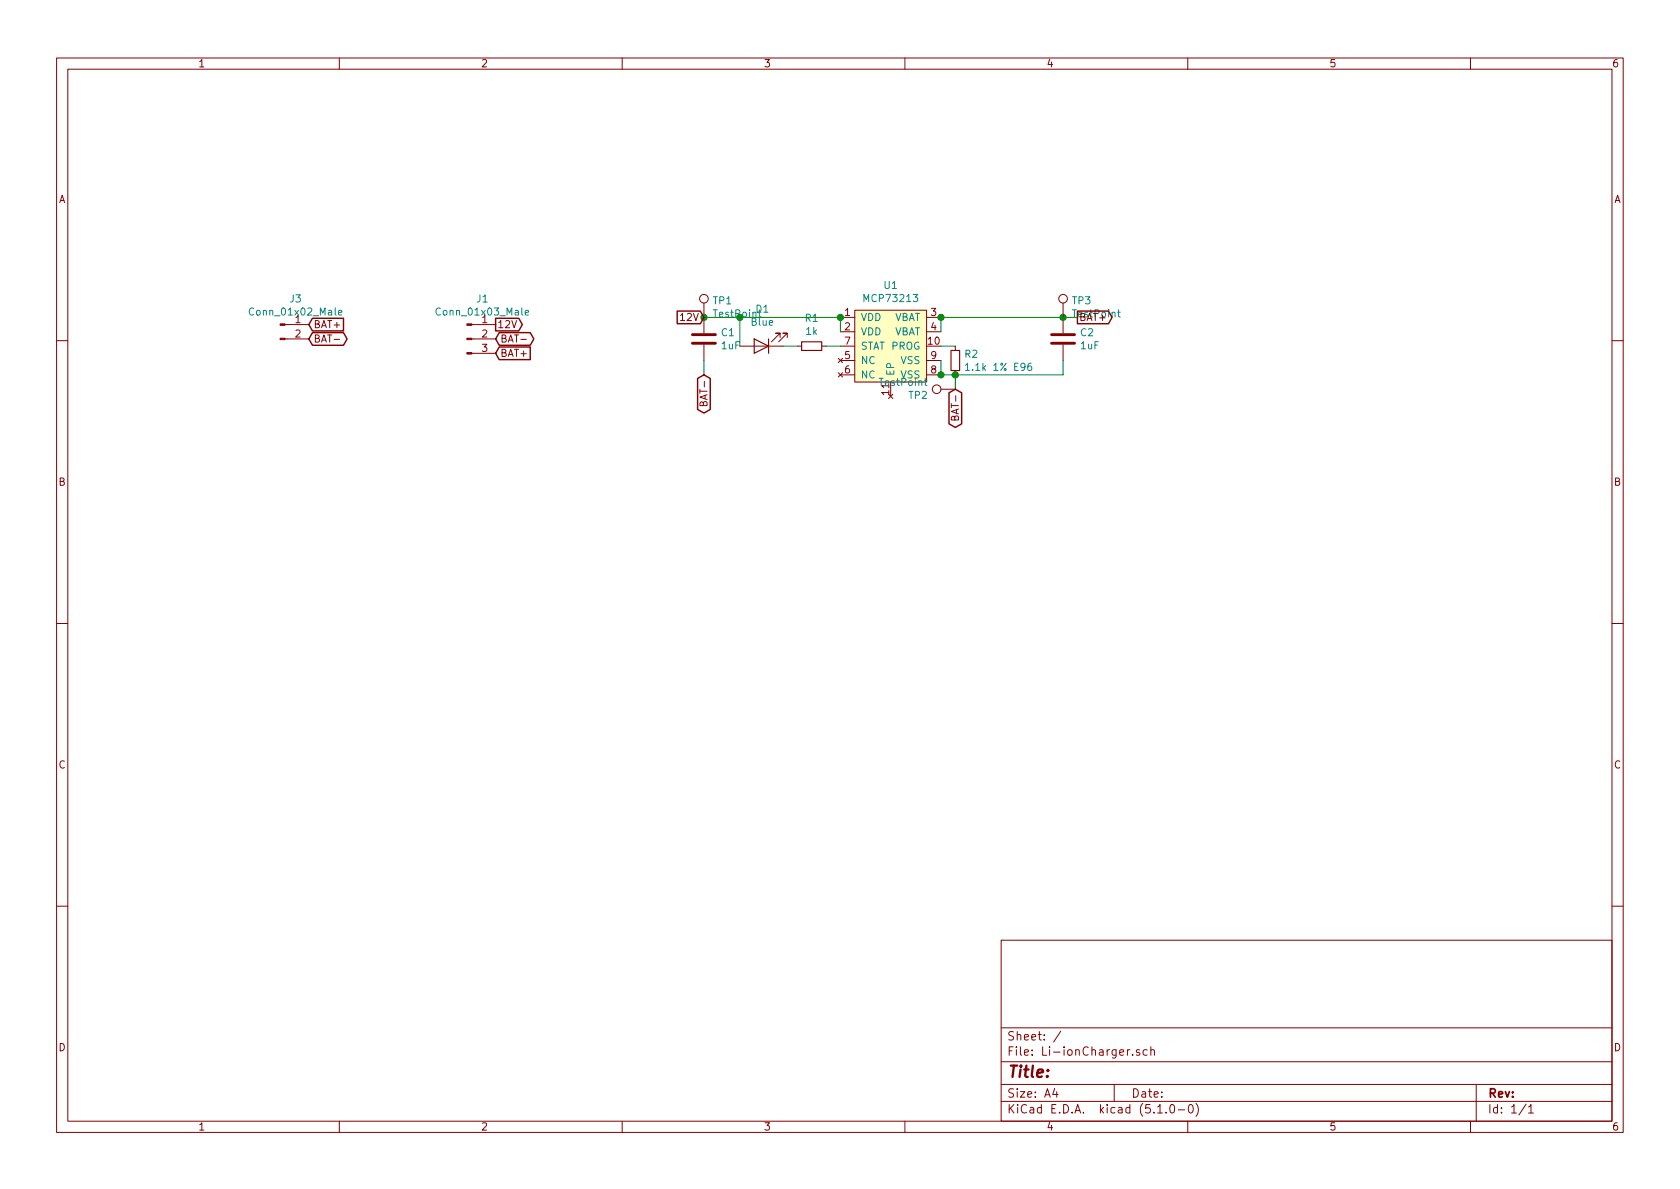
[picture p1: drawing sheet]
EESchema Schematic File Version 4
LIBS:Li-ionCharger-cache
EELAYER 29 0
EELAYER END
$Descr A4 11693 8268
encoding utf-8
Sheet 1 1
Title ""
Date ""
Rev ""
Comp ""
Comment1 ""
Comment2 ""
Comment3 ""
Comment4 ""
$EndDescr
$Comp
L ody_box_lib:MCP73213 U?
U 1 1
P 6200 2400
AR Path="/5D2720BC/5D2E7015" Ref="U?"  Part="1" 
AR Path="/5D272085/5D2E7015" Ref="U?"  Part="1" 
AR Path="/5D2E76FA/5D2E7015" Ref="U?"  Part="1" 
AR Path="/5D2E7015" Ref="U1"  Part="1" 
F 0 "U1" H 6200 2825 50  0000 C CNN
F 1 "MCP73213" H 6200 2734 50  0000 C CNN
F 2 "Package_DFN_QFN:DFN-10-1EP_3x3mm_P0.5mm_EP1.55x2.48mm" H 6200 2350 50  0001 C CNN
F 3 "" H 6200 2350 50  0001 C CNN
	1    6200 2400
	1    0    0    -1  
$EndComp
Wire Wire Line
	5850 2300 5850 2200
Wire Wire Line
	6550 2500 6550 2600
Wire Wire Line
	6550 2300 6550 2200
$Comp
L Device:C C?
U 1 1
P 7400 2350
AR Path="/5D2720BC/5D2E701E" Ref="C?"  Part="1" 
AR Path="/5D272085/5D2E701E" Ref="C?"  Part="1" 
AR Path="/5D2E76FA/5D2E701E" Ref="C?"  Part="1" 
AR Path="/5D2E701E" Ref="C2"  Part="1" 
F 0 "C2" H 7515 2396 50  0000 L CNN
F 1 "1uF" H 7515 2305 50  0000 L CNN
F 2 "Capacitor_SMD:C_0603_1608Metric" H 7438 2200 50  0001 C CNN
F 3 "~" H 7400 2350 50  0001 C CNN
	1    7400 2350
	1    0    0    -1  
$EndComp
$Comp
L Device:R_Small R?
U 1 1
P 6650 2500
AR Path="/5D2720BC/5D2E7024" Ref="R?"  Part="1" 
AR Path="/5D272085/5D2E7024" Ref="R?"  Part="1" 
AR Path="/5D2E76FA/5D2E7024" Ref="R?"  Part="1" 
AR Path="/5D2E7024" Ref="R2"  Part="1" 
F 0 "R2" H 6709 2546 50  0000 L CNN
F 1 "1.1k 1% E96" H 6709 2455 50  0000 L CNN
F 2 "Resistor_SMD:R_0603_1608Metric" H 6650 2500 50  0001 C CNN
F 3 "~" H 6650 2500 50  0001 C CNN
	1    6650 2500
	1    0    0    -1  
$EndComp
Wire Wire Line
	6550 2400 6650 2400
Wire Wire Line
	6650 2600 6550 2600
Connection ~ 6550 2600
$Comp
L Device:C C?
U 1 1
P 4900 2350
AR Path="/5D2720BC/5D2E702D" Ref="C?"  Part="1" 
AR Path="/5D272085/5D2E702D" Ref="C?"  Part="1" 
AR Path="/5D2E76FA/5D2E702D" Ref="C?"  Part="1" 
AR Path="/5D2E702D" Ref="C1"  Part="1" 
F 0 "C1" H 5015 2396 50  0000 L CNN
F 1 "1uF" H 5015 2305 50  0000 L CNN
F 2 "Capacitor_SMD:C_0603_1608Metric" H 4938 2200 50  0001 C CNN
F 3 "~" H 4900 2350 50  0001 C CNN
	1    4900 2350
	1    0    0    -1  
$EndComp
Wire Wire Line
	7400 2600 7400 2500
Wire Wire Line
	4900 2600 4900 2500
Wire Wire Line
	7500 2200 7400 2200
Connection ~ 7400 2200
Wire Wire Line
	6650 2700 6650 2600
Connection ~ 6650 2600
$Comp
L Device:R_Small R?
U 1 1
P 5650 2400
AR Path="/5D2720BC/5D2E7039" Ref="R?"  Part="1" 
AR Path="/5D272085/5D2E7039" Ref="R?"  Part="1" 
AR Path="/5D2E76FA/5D2E7039" Ref="R?"  Part="1" 
AR Path="/5D2E7039" Ref="R1"  Part="1" 
F 0 "R1" V 5454 2400 50  0000 C CNN
F 1 "1k" V 5545 2400 50  0000 C CNN
F 2 "Resistor_SMD:R_0603_1608Metric" H 5650 2400 50  0001 C CNN
F 3 "~" H 5650 2400 50  0001 C CNN
	1    5650 2400
	0    1    1    0   
$EndComp
$Comp
L Device:LED D?
U 1 1
P 5300 2400
AR Path="/5D2720BC/5D2E703F" Ref="D?"  Part="1" 
AR Path="/5D272085/5D2E703F" Ref="D?"  Part="1" 
AR Path="/5D2E76FA/5D2E703F" Ref="D?"  Part="1" 
AR Path="/5D2E703F" Ref="D1"  Part="1" 
F 0 "D1" H 5293 2145 50  0000 C CNN
F 1 "Blue" H 5293 2236 50  0000 C CNN
F 2 "LED_SMD:LED_0603_1608Metric" H 5300 2400 50  0001 C CNN
F 3 "~" H 5300 2400 50  0001 C CNN
	1    5300 2400
	-1   0    0    1   
$EndComp
Wire Wire Line
	5850 2200 5150 2200
Connection ~ 5850 2200
Wire Wire Line
	5150 2400 5150 2200
Connection ~ 5150 2200
Wire Wire Line
	5150 2200 4900 2200
Wire Wire Line
	5450 2400 5550 2400
Wire Wire Line
	5750 2400 5850 2400
$Comp
L Connector:TestPoint TP?
U 1 1
P 4900 2200
AR Path="/5D2720BC/5D2E704D" Ref="TP?"  Part="1" 
AR Path="/5D272085/5D2E704D" Ref="TP?"  Part="1" 
AR Path="/5D2E76FA/5D2E704D" Ref="TP?"  Part="1" 
AR Path="/5D2E704D" Ref="TP1"  Part="1" 
F 0 "TP1" H 4958 2318 50  0000 L CNN
F 1 "TestPoint" H 4958 2227 50  0000 L CNN
F 2 "TestPoint:TestPoint_THTPad_D1.0mm_Drill0.5mm" H 5100 2200 50  0001 C CNN
F 3 "~" H 5100 2200 50  0001 C CNN
	1    4900 2200
	1    0    0    -1  
$EndComp
Connection ~ 4900 2200
$Comp
L Connector:TestPoint TP?
U 1 1
P 7400 2200
AR Path="/5D2720BC/5D2E7054" Ref="TP?"  Part="1" 
AR Path="/5D272085/5D2E7054" Ref="TP?"  Part="1" 
AR Path="/5D2E76FA/5D2E7054" Ref="TP?"  Part="1" 
AR Path="/5D2E7054" Ref="TP3"  Part="1" 
F 0 "TP3" H 7458 2318 50  0000 L CNN
F 1 "TestPoint" H 7458 2227 50  0000 L CNN
F 2 "TestPoint:TestPoint_THTPad_D1.0mm_Drill0.5mm" H 7600 2200 50  0001 C CNN
F 3 "~" H 7600 2200 50  0001 C CNN
	1    7400 2200
	1    0    0    -1  
$EndComp
$Comp
L Connector:TestPoint TP?
U 1 1
P 6650 2700
AR Path="/5D2720BC/5D2E705A" Ref="TP?"  Part="1" 
AR Path="/5D272085/5D2E705A" Ref="TP?"  Part="1" 
AR Path="/5D2E76FA/5D2E705A" Ref="TP?"  Part="1" 
AR Path="/5D2E705A" Ref="TP2"  Part="1" 
F 0 "TP2" V 6604 2888 50  0000 L CNN
F 1 "TestPoint" V 6695 2888 50  0000 L CNN
F 2 "TestPoint:TestPoint_THTPad_D1.0mm_Drill0.5mm" H 6850 2700 50  0001 C CNN
F 3 "~" H 6850 2700 50  0001 C CNN
	1    6650 2700
	0    -1   -1   0   
$EndComp
Wire Wire Line
	7400 2200 6550 2200
Connection ~ 6550 2200
Wire Wire Line
	7400 2600 6650 2600
Text GLabel 4900 2200 0    50   Input ~ 0
12V
Text GLabel 4900 2600 3    50   BiDi ~ 0
BAT-
Text GLabel 6650 2700 3    50   BiDi ~ 0
BAT-
Text GLabel 7500 2200 2    50   Output ~ 0
BAT+
Text GLabel 3450 2350 2    50   BiDi ~ 0
BAT-
Text GLabel 3450 2250 2    50   Output ~ 0
12V
Text GLabel 3450 2450 2    50   Input ~ 0
BAT+
$Comp
L Connector:Conn_01x02_Male J3
U 1 1
P 1950 2250
F 0 "J3" H 2058 2431 50  0000 C CNN
F 1 "Conn_01x02_Male" H 2058 2340 50  0000 C CNN
F 2 "Connector_PinSocket_2.54mm:PinSocket_1x02_P2.54mm_Vertical" H 1950 2250 50  0001 C CNN
F 3 "~" H 1950 2250 50  0001 C CNN
	1    1950 2250
	1    0    0    -1  
$EndComp
Text GLabel 2150 2350 2    50   BiDi ~ 0
BAT-
Text GLabel 2150 2250 2    50   Input ~ 0
BAT+
$Comp
L Connector:Conn_01x03_Male J1
U 1 1
P 3250 2350
F 0 "J1" H 3358 2631 50  0000 C CNN
F 1 "Conn_01x03_Male" H 3358 2540 50  0000 C CNN
F 2 "Connector_Hirose:Hirose_DF13-03P-1.25DSA_1x03_P1.25mm_Vertical" H 3250 2350 50  0001 C CNN
F 3 "~" H 3250 2350 50  0001 C CNN
	1    3250 2350
	1    0    0    -1  
$EndComp
$EndSCHEMATC
